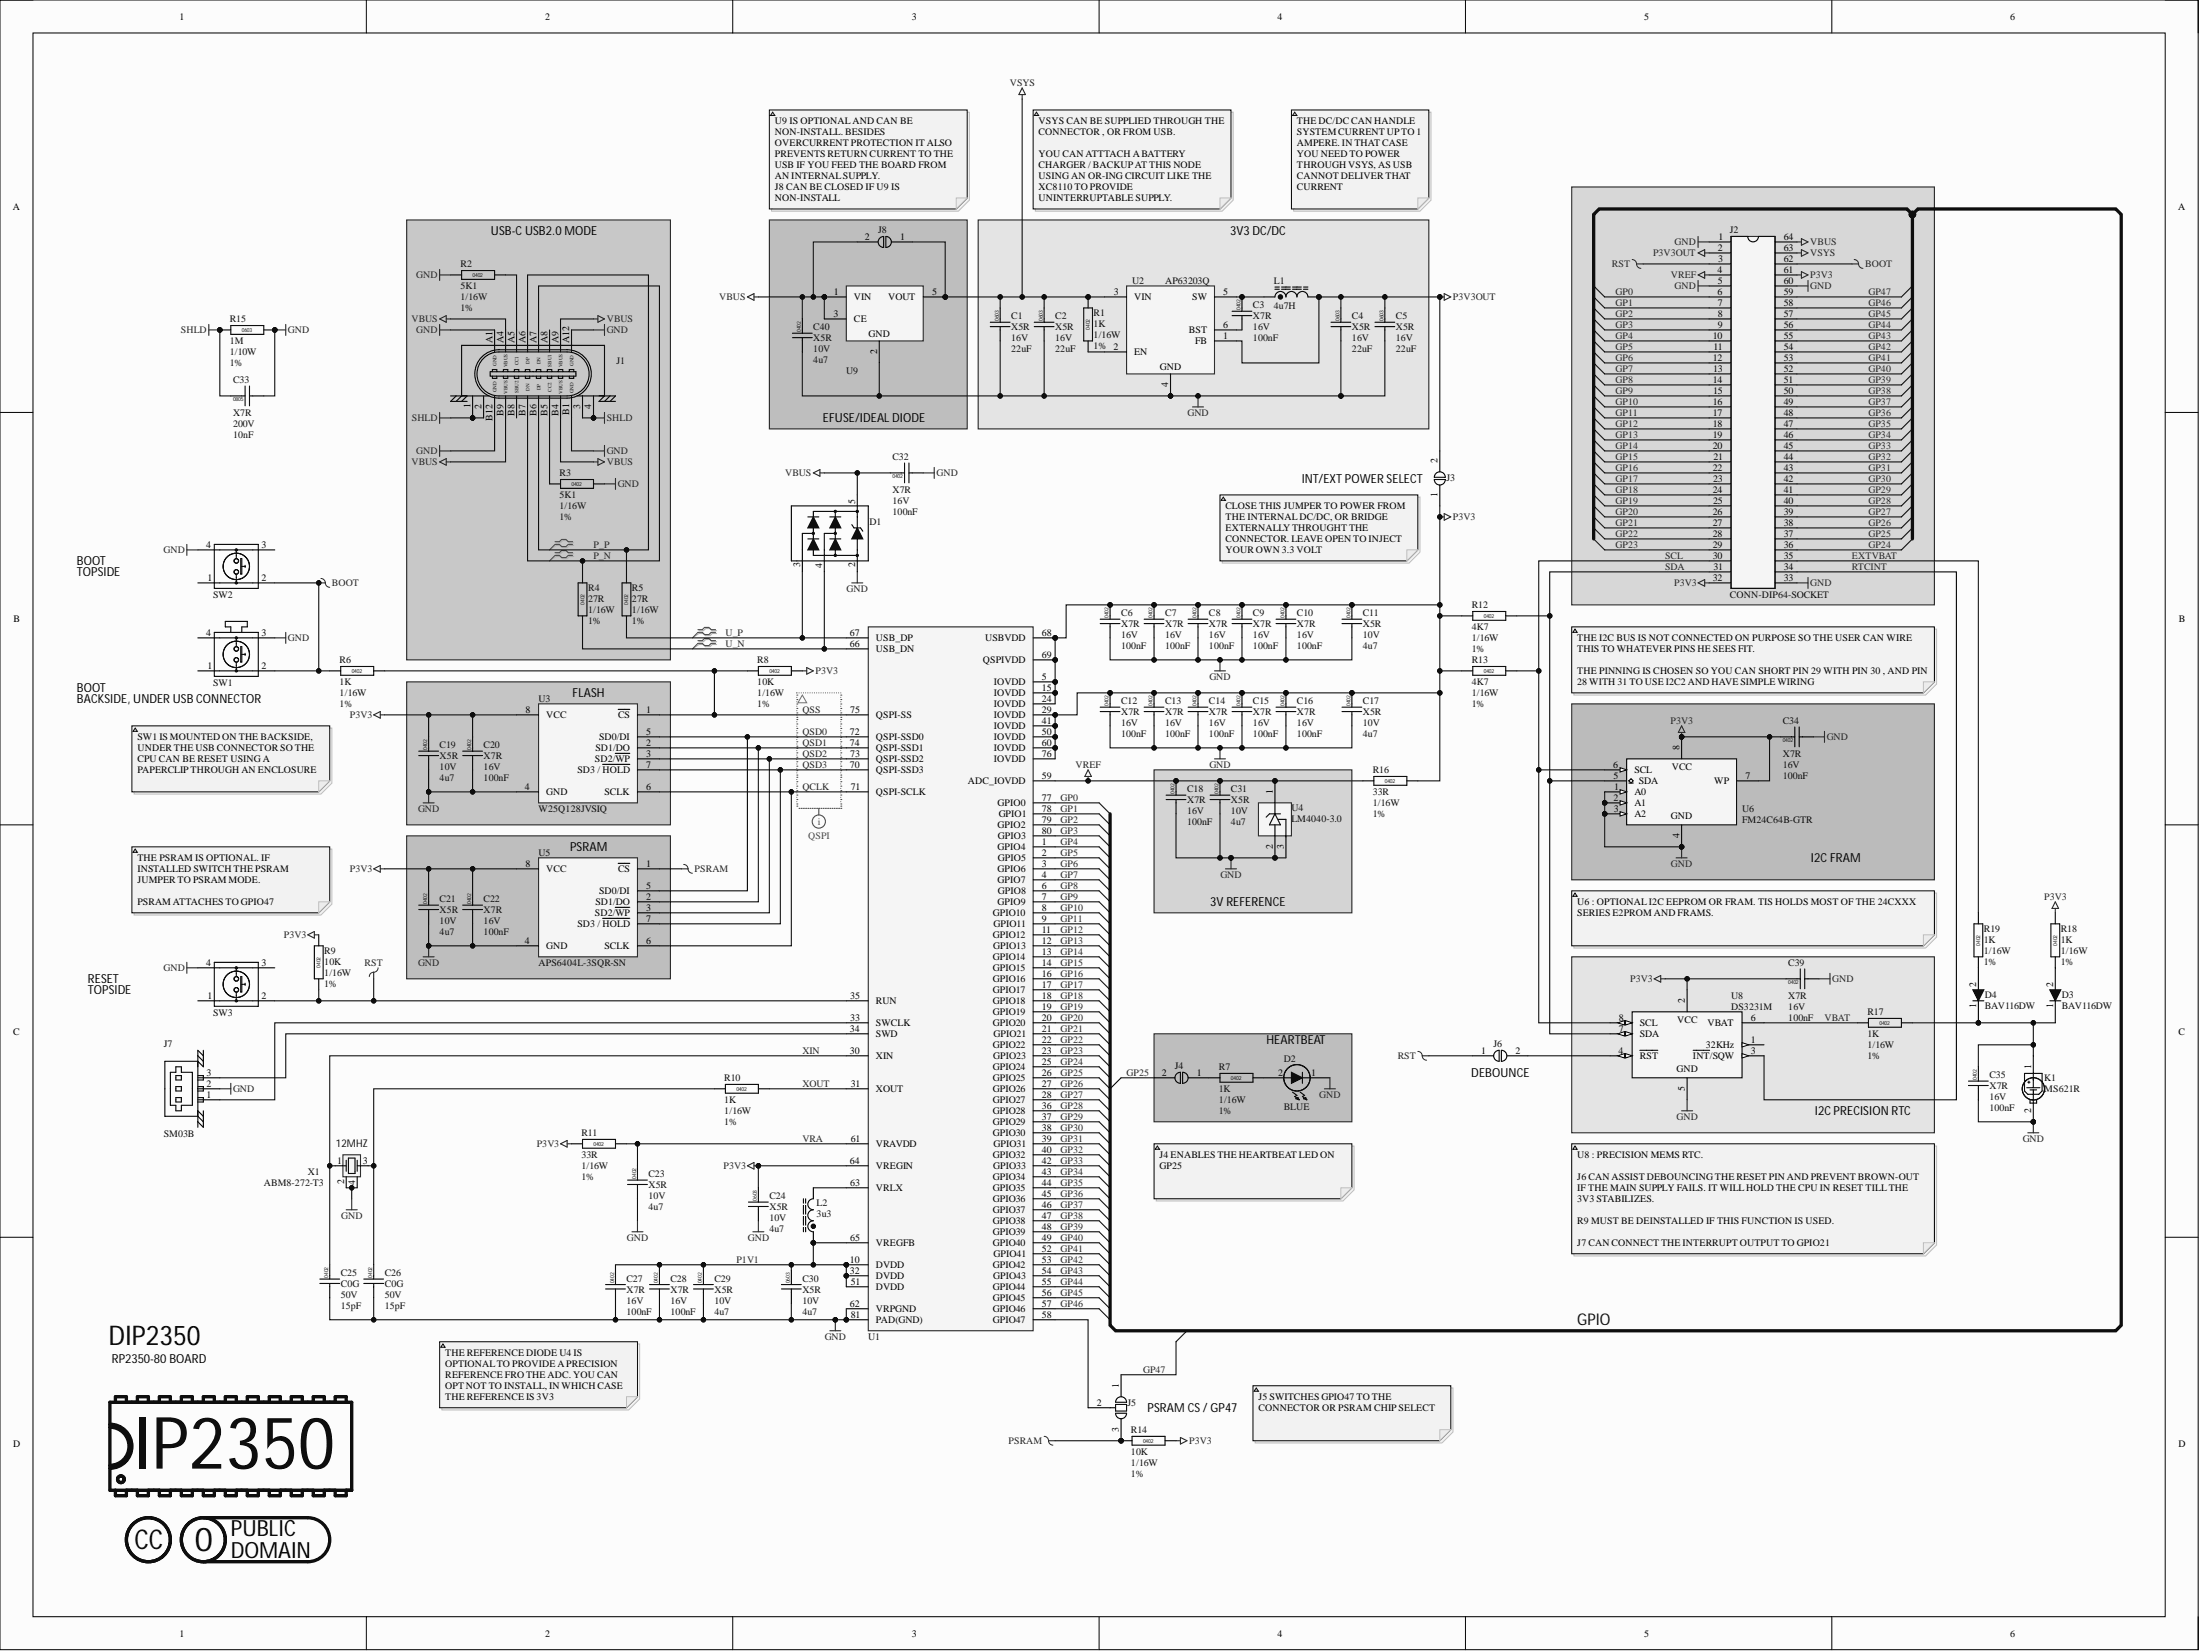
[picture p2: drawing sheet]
# Altium project DIP2350.PrjPcb
1 sheet, 85 parts. Net scope: global (net labels, ports and power ports of the same name join across sheets).
Board file: DIP2350.PcbDoc

## Sheet DIP2350.SchDoc
size C; SheetNumber: 1; SheetTotal: 1

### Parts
C1  Dielectric: X5R  Voltage: 16V  Capacitance: 22uF  [CAPC0603]  (hidden comment: CAP0603)
C2  Dielectric: X5R  Voltage: 16V  Capacitance: 22uF  [CAPC0603]  (hidden comment: CAP0603)
C3  Dielectric: X7R  Voltage: 16V  Capacitance: 100nF  [CAPC0402]  (hidden comment: CAP0402)
C4  Dielectric: X5R  Voltage: 16V  Capacitance: 22uF  [CAPC0603]  (hidden comment: CAP0603)
C5  Dielectric: X5R  Voltage: 16V  Capacitance: 22uF  [CAPC0603]  (hidden comment: CAP0603)
C6  Dielectric: X7R  Voltage: 16V  Capacitance: 100nF  [CAPC0402]  (hidden comment: CAP0402)
C7  Dielectric: X7R  Voltage: 16V  Capacitance: 100nF  [CAPC0402]  (hidden comment: CAP0402)
C8  Dielectric: X7R  Voltage: 16V  Capacitance: 100nF  [CAPC0402]  (hidden comment: CAP0402)
C9  Dielectric: X7R  Voltage: 16V  Capacitance: 100nF  [CAPC0402]  (hidden comment: CAP0402)
C10  Dielectric: X7R  Voltage: 16V  Capacitance: 100nF  [CAPC0402]  (hidden comment: CAP0402)
C11  Dielectric: X5R  Voltage: 10V  Capacitance: 4u7  [CAPC0402]  (hidden comment: CAP0402)
C12  Dielectric: X7R  Voltage: 16V  Capacitance: 100nF  [CAPC0402]  (hidden comment: CAP0402)
C13  Dielectric: X7R  Voltage: 16V  Capacitance: 100nF  [CAPC0402]  (hidden comment: CAP0402)
C14  Dielectric: X7R  Voltage: 16V  Capacitance: 100nF  [CAPC0402]  (hidden comment: CAP0402)
C15  Dielectric: X7R  Voltage: 16V  Capacitance: 100nF  [CAPC0402]  (hidden comment: CAP0402)
C16  Dielectric: X7R  Voltage: 16V  Capacitance: 100nF  [CAPC0402]  (hidden comment: CAP0402)
C17  Dielectric: X5R  Voltage: 10V  Capacitance: 4u7  [CAPC0402]  (hidden comment: CAP0402)
C18  Dielectric: X7R  Voltage: 16V  Capacitance: 100nF  [CAPC0402]  (hidden comment: CAP0402)
C19  Dielectric: X5R  Voltage: 10V  Capacitance: 4u7  [CAPC0402]  (hidden comment: CAP0402)
C20  Dielectric: X7R  Voltage: 16V  Capacitance: 100nF  [CAPC0402]  (hidden comment: CAP0402)
C21  Dielectric: X5R  Voltage: 10V  Capacitance: 4u7  [CAPC0402]  (hidden comment: CAP0402)
C22  Dielectric: X7R  Voltage: 16V  Capacitance: 100nF  [CAPC0402]  (hidden comment: CAP0402)
C23  Dielectric: X5R  Voltage: 10V  Capacitance: 4u7  [CAPC0402]  (hidden comment: CAP0402)
C24  Dielectric: X5R  Voltage: 10V  Capacitance: 4u7  [CAPC0603]  (hidden comment: CAP0603)
C25  Dielectric: C0G  Voltage: 50V  Capacitance: 15pF  [CAPC0402]  (hidden comment: CAP0603)
C26  Dielectric: C0G  Voltage: 50V  Capacitance: 15pF  [CAPC0402]  (hidden comment: CAP0603)
C27  Dielectric: X7R  Voltage: 16V  Capacitance: 100nF  [CAPC0402]  (hidden comment: CAP0402)
C28  Dielectric: X7R  Voltage: 16V  Capacitance: 100nF  [CAPC0402]  (hidden comment: CAP0402)
C29  Dielectric: X5R  Voltage: 10V  Capacitance: 4u7  [CAPC0402]  (hidden comment: CAP0402)
C30  Dielectric: X5R  Voltage: 10V  Capacitance: 4u7  [CAPC0603]  (hidden comment: CAP0603)
C31  Dielectric: X5R  Voltage: 10V  Capacitance: 4u7  [CAPC0402]  (hidden comment: CAP0402)
C32  Dielectric: X7R  Voltage: 16V  Capacitance: 100nF  [CAPC0402]  (hidden comment: CAP0402)
C33  Dielectric: X7R  Voltage: 200V  Capacitance: 10nF  [CAPC0805]  (hidden comment: CAP0805)
C34  Dielectric: X7R  Voltage: 16V  Capacitance: 100nF  [CAPC0402]  (hidden comment: CAP0402)
C35  Dielectric: X7R  Voltage: 16V  Capacitance: 100nF  [CAPC0402]  (hidden comment: CAP0402)
C39  Dielectric: X7R  Voltage: 16V  Capacitance: 100nF  [CAPC0402]  (hidden comment: CAP0402)
C40  Dielectric: X5R  Voltage: 10V  Capacitance: 4u7  [CAPC0402]  (hidden comment: CAP0402)
D1  TVS-WURTH-824011  [SOT23-5]  (value not drawn)
D2  BLUE  [LED-0603-BLUE]
D3  BAV116DW  [SOD323]
D4  BAV116DW  [SOD323]
J1  CONN-USBC-USB2-HOR  [CONN-GCT-USB4085]  (value not drawn)
J2  CONN-DIP64-SOCKET  [CONN-DIP64-SOCKET]  (no BOM)
J3  SOLDERPAD-2  [SOLDERPAD-2]  (value not drawn)  (no BOM)
J4  SOLDERPAD-2  [SOLDERPAD-2]  (value not drawn)  (no BOM)
J5  SOLDERPAD-3  [SOLDERPAD-3]  (value not drawn)  (no BOM)
J6  SOLDERPAD-2  [SOLDERPAD-2]  (value not drawn)  (no BOM)
J7  SM03B  [CONN-JST-SM03B-SRSS-TB]
J8  SOLDERPAD-2  [SOLDERPAD-2]  (value not drawn)  (no BOM)
K1  MS621R  [BAT-SEIKO-MS621R]
L1  value 4u7H  [IND-ABRACON-ASPI-3012S-3R9N-T]  (hidden comment: 4.7uH)
L2  value 3u3  [IND-ABRACON-B201610S3R3-101-T]  (hidden comment: AOTA-B201610S3R3-101-T)
LOGO1  LOGO-LICENSE-CC0-PUBLIC  [LOGO-LICENSE-CC0-PUBLIC]  (value not drawn)  (no BOM)
LOGO2  LOGO-LICENSE-CC  [LOGO-LICENSE-CC]  (value not drawn)  (no BOM)
R1  value 1K  Power: 1/16W  Tolerance: 1%  [RESC0402]  (hidden comment: RESC0402)
R2  value 5K1  Power: 1/16W  Tolerance: 1%  [RESC0402]  (hidden comment: RESC0402)
R3  value 5K1  Power: 1/16W  Tolerance: 1%  [RESC0402]  (hidden comment: RESC0402)
R4  value 27R  Power: 1/16W  Tolerance: 1%  [RESC0402]  (hidden comment: RESC0402)
R5  value 27R  Power: 1/16W  Tolerance: 1%  [RESC0402]  (hidden comment: RESC0402)
R6  value 1K  Power: 1/16W  Tolerance: 1%  [RESC0402]  (hidden comment: RESC0402)
R7  value 1K  Power: 1/16W  Tolerance: 1%  [RESC0402]  (hidden comment: RESC0402)
R8  value 10K  Power: 1/16W  Tolerance: 1%  [RESC0402]  (hidden comment: RESC0402)
R9  value 10K  Power: 1/16W  Tolerance: 1%  [RESC0402]  (hidden comment: RESC0402)
R10  value 1K  Power: 1/16W  Tolerance: 1%  [RESC0402]  (hidden comment: RESC0402)
R11  value 33R  Power: 1/16W  Tolerance: 1%  [RESC0402]  (hidden comment: RESC0402)
R12  value 4K7  Power: 1/16W  Tolerance: 1%  [RESC0402]  (hidden comment: RESC0402)
R13  value 4K7  Power: 1/16W  Tolerance: 1%  [RESC0402]  (hidden comment: RESC0402)
R14  value 10K  Power: 1/16W  Tolerance: 1%  [RESC0402]  (hidden comment: RESC0402)
R15  value 1M  Power: 1/10W  Tolerance: 1%  [RESC0603]  (hidden comment: RESC0603)
R16  value 33R  Power: 1/16W  Tolerance: 1%  [RESC0402]  (hidden comment: RESC0402)
R17  value 1K  Power: 1/16W  Tolerance: 1%  [RESC0402]  (hidden comment: RESC0402)
R18  value 1K  Power: 1/16W  Tolerance: 1%  [RESC0402]  (hidden comment: RESC0402)
R19  value 1K  Power: 1/16W  Tolerance: 1%  [RESC0402]  (hidden comment: RESC0402)
SW1  SWITCH-E-SWITCH-TL1016  [SWITCH-ESWITCH-TL1016]  (value not drawn)
SW2  SWITCH-PANASONIC-EVP-AA202K  [SWITCH-PANASONIC-EVP-AA202K]  (value not drawn)
SW3  SWITCH-PANASONIC-EVP-AA202K  [SWITCH-PANASONIC-EVP-AA202K]  (value not drawn)
U1  IC-RP2350-DIP64  [QFN40P1000X1000X90_HS-81N]  (value not drawn)
U2  AP63203Q  [SOT23-6]
U3  W25Q128JVSIQ  [SO127P790-8N]
U4  LM4040-3.0  [SOT23]
U5  APS6404L-3SQR-SN  [SO127P600-8N]
U6  FM24C64B-GTR  [SO127P600-8N]
U8  DS3231M  [SO127P600-8N]
U9  XC8110  [SOT23-5]  (value not drawn)
X1  ABM8-272-T3  [XTAL-ABRACON-ABM8-272-T3]

### Blocks framed on the sheet
USB-C USB2.0 MODE: J1 R2-R5
EFUSE/IDEAL DIODE: C40 J8 U9
3V3 DC/DC: C1-C5 L1 R1 U2
FLASH: C19 C20 U3
I2C FRAM: C34 U6
3V REFERENCE: C18 C31 U4
PSRAM: C21 C22 U5
I2C PRECISION RTC: C39 R17 U8
HEARTBEAT: D2 J4 R7

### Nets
BOOT: J2.62 R6.1 SW1.2 SW2.2
GND: C1.2 C2.2 C4.2 C5.2 C6.2 C7.2 C8.2 C9.2 C10.2 C11.2 C12.2 C13.2 C14.2 C15.2 C16.2 C17.2 C18.2 C19.2 C20.2 C21.2 C22.2 C23.2 C24.2 C25.2 C26.2 C27.2 C28.2 C29.2 C30.2 C31.2 C32.2 C33.2 C34.2 C35.2 C39.2 C40.2 D1.2(A) D2.1(A) J1.A1 J1.A12 J1.B1 J1.B12 J2.1 J2.5 J2.33 J2.60 J7.2 K1.2(-) R2.2 R3.2 R15.2 SW1.3 SW2.4 SW3.4 U1.62(VRPGND) U1.81(PAD(GND)) U2.4(GND) U3.4(GND) U4.2 U4.3 U5.4(GND) U6.1(A0) U6.2(A1) U6.3(A2) U6.4(GND) U8.5(GND) U9.2(GND) X1.2 X1.4
P3V3: C6.1 C7.1 C8.1 C9.1 C10.1 C11.1 C12.1 C13.1 C14.1 C15.1 C16.1 C17.1 C19.1 C20.1 C21.1 C22.1 C24.1 C34.1 C39.1 J2.32 J2.61 J3.1 R8.2 R9.2 R11.1 R12.1 R13.1 R14.2 R16.2 R18.2 U1.5(IOVDD) U1.15(IOVDD) U1.24(IOVDD) U1.29(IOVDD) U1.41(IOVDD) U1.50(IOVDD) U1.60(IOVDD) U1.64(VREGIN) U1.68(USBVDD) U1.69(QSPIVDD) U1.76(IOVDD) U3.8(VCC) U5.8(VCC) U6.7(WP) U6.8(VCC) U8.2(VCC)
P3V3OUT: C4.1 C5.1 J2.2 J3.2 L1.2 U2.1(FB)
PSRAM: J5.3 R14.1 U5.1(~{CS})
RST: J2.3 J6.1 R9.1 SW3.2 U1.35(RUN)
SHLD: C33.1 J1.1 J1.2 J1.3 J1.4 R15.1
VBUS: C32.1 C40.1 D1.5(A) J1.A4 J1.A9 J1.B4 J1.B9 J2.64 J8.2 U9.1(VIN) U9.3(CE)
VREF: C18.1 C31.1 J2.4 R16.1 U1.59(ADC_IOVDD) U4.1
VSYS: C1.1 C2.1 J2.63 J8.1 R1.2 U2.3(VIN) U9.5(VOUT)
EXTVBAT: J2.35 R19.2
GP0: J2.6 U1.77(GPIO0)
GP1: J2.7 U1.78(GPIO1)
GP2: J2.8 U1.79(GPIO2)
GP3: J2.9 U1.80(GPIO3)
GP4: J2.10 U1.1(GPIO4)
GP5: J2.11 U1.2(GPIO5)
GP6: J2.12 U1.3(GPIO6)
GP7: J2.13 U1.4(GPIO7)
GP8: J2.14 U1.6(GPIO8)
GP9: J2.15 U1.7(GPIO9)
GP10: J2.16 U1.8(GPIO10)
GP11: J2.17 U1.9(GPIO11)
GP12: J2.18 U1.11(GPIO12)
GP13: J2.19 U1.12(GPIO13)
GP14: J2.20 U1.13(GPIO14)
GP15: J2.21 U1.14(GPIO15)
GP16: J2.22 U1.16(GPIO16)
GP17: J2.23 U1.17(GPIO17)
GP18: J2.24 U1.18(GPIO18)
GP19: J2.25 U1.19(GPIO19)
GP20: J2.26 U1.20(GPIO20)
GP21: J2.27 U1.21(GPIO21)
GP22: J2.28 U1.22(GPIO22)
GP23: J2.29 U1.23(GPIO23)
GP24: J2.36 U1.25(GPIO24)
GP25: J2.37 J4.2 U1.26(GPIO25)
GP26: J2.38 U1.27(GPIO26)
GP27: J2.39 U1.28(GPIO27)
GP28: J2.40 U1.36(GPIO28)
GP29: J2.41 U1.37(GPIO29)
GP30: J2.42 U1.38(GPIO30)
GP31: J2.43 U1.39(GPIO31)
GP32: J2.44 U1.40(GPIO32)
GP33: J2.45 U1.42(GPIO33)
GP34: J2.46 U1.43(GPIO34)
GP35: J2.47 U1.44(GPIO35)
GP36: J2.48 U1.45(GPIO36)
GP37: J2.49 U1.46(GPIO37)
GP38: J2.50 U1.47(GPIO38)
GP39: J2.51 U1.48(GPIO39)
GP40: J2.52 U1.49(GPIO40)
GP41: J2.53 U1.52(GPIO41)
GP42: J2.54 U1.53(GPIO42)
GP43: J2.55 U1.54(GPIO43)
GP44: J2.56 U1.55(GPIO44)
GP45: J2.57 U1.56(GPIO45)
GP46: J2.58 U1.57(GPIO46)
GP47: J2.59 J5.1
P1V1: C27.1 C28.1 C29.1 C30.1 L2.1 U1.10(DVDD) U1.32(DVDD) U1.51(DVDD) U1.65(VREGFB)
P_N: J1.A7 J1.B7 R4.1
P_P: J1.A6 J1.B6 R5.1
QCLK: U1.71(QSPI-SCLK) U3.6(SCLK) U5.6(SCLK)
QSD0: U1.72(QSPI-SSD0) U3.5(SD0/DI) U5.5(SD0/DI)
QSD1: U1.74(QSPI-SSD1) U3.2(SD1/DO) U5.2(SD1/DO)
QSD2: U1.73(QSPI-SSD2) U3.3(SD2/~{WP}) U5.3(SD2/~{WP})
QSD3: U1.70(QSPI-SSD3) U3.7(SD3_/_~{HOLD}) U5.7(SD3_/_~{HOLD})
QSS: R6.2 R8.1 U1.75(QSPI-SS) U3.1(~{CS})
RTCINT: J2.34 U8.3(~{INT}/SQW)
SCL: J2.30 R13.2 U6.6(SCL) U8.8(SCL)
SDA: J2.31 R12.2 U6.5(SDA) U8.7(SDA)
U_N: D1.4(A) R4.2 U1.66(USB_DN)
U_P: D1.3(A) R5.2 U1.67(USB_DP)
VBAT: R17.1 U8.6(VBAT)
VRA: C23.1 R11.2 U1.61(VRAVDD)
XIN: C25.1 U1.30(XIN) X1.1
XOUT: R10.2 U1.31(XOUT)
NetC3_1: C3.1 L1.1 U2.5(SW)
NetC3_2: C3.2 U2.6(BST)
NetC26_1: C26.1 R10.1 X1.3
NetC35_1: C35.1 D3.1(K) D4.1(K) K1.1(+) R17.2
NetD2_2: D2.2(K) R7.2
NetD3_2: D3.2(A) R18.1
NetD4_2: D4.2(A) R19.1
NetJ1_A5: J1.A5 R2.1
NetJ1_B5: J1.B5 R3.1
NetJ4_1: J4.1 R7.1
NetJ5_2: J5.2 U1.58(GPIO47)
NetJ6_2: J6.2 U8.4(~{RST})
NetJ7_1: J7.1 U1.33(SWCLK)
NetJ7_3: J7.3 U1.34(SWD)
NetL2_2: L2.2 U1.63(VRLX)
NetR1_1: R1.1 U2.2(EN)

Not connected (* = marked no-connect by the designer): J1 A8 B8; SW1 1 4; SW2 1 3; SW3 1 3; U8 1(32KHz)

### Layout directives
net class QSPI; rule Matched Net Lengths [Delay Tolerance = 50ps]; rule Length Constraint [Min Delay = 0ps    Max Delay = 500ps]: QCLK, QSD0, QSD1, QSD2, QSD3, QSS
differential pair; differential pair class USB; net class USB: P_N, P_P, U_N, U_P

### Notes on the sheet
- (near J8) U9 IS OPTIONAL AND CAN BE NON-INSTALL. BESIDES OVERCURRENT PROTECTION IT ALSO PREVENTS RETURN CURRENT TO THE USB IF YOU FEED THE BOARD FROM AN INTERNAL SUPPLY.
  J8 CAN BE CLOSED IF U9 IS NON-INSTALL
- VSYS CAN BE SUPPLIED THROUGH THE CONNECTOR , OR FROM USB.
  YOU CAN ATTTACH A BATTERY CHARGER / BACKUP AT THIS NODE USING AN OR-ING CIRCUIT LIKE THE XC8110 TO PROVIDE UNINTERRUPTABLE SUPPLY.
- THE DC/DC CAN HANDLE SYSTEM CURRENT UP TO 1 AMPERE. IN THAT CASE YOU NEED TO POWER THROUGH VSYS, AS USB CANNOT DELIVER THAT CURRENT
- (near J3) INT/EXT POWER SELECT
- BOOT
- TOPSIDE
- (near J3) CLOSE THIS JUMPER TO POWER FROM THE INTERNAL DC/DC, OR BRIDGE EXTERNALLY THROUGHT THE CONNECTOR. LEAVE OPEN TO INJECT YOUR OWN 3.3 VOLT
- (near SW1) BACKSIDE, UNDER USB CONNECTOR
- THE I2C BUS IS NOT CONNECTED ON PURPOSE SO THE USER CAN WIRE THIS TO WHATEVER PINS HE SEES FIT.
  THE PINNING IS CHOSEN SO YOU CAN SHORT PIN 29 WITH PIN 30 , AND PIN 28 WITH 31 TO USE I2C2 AND HAVE SIMPLE WIRING
- SW1 IS MOUNTED ON THE BACKSIDE, UNDER THE USB CONNECTOR SO THE CPU CAN BE RESET USING A PAPERCLIP THROUGH AN ENCLOSURE
- (near R9) THE PSRAM IS OPTIONAL. IF INSTALLED SWITCH THE PSRAM JUMPER TO PSRAM MODE.
  PSRAM ATTACHES TO GPIO47
- U6 : OPTIONAL I2C EEPROM OR FRAM. TIS HOLDS MOST OF THE 24CXXX SERIES E2PROM AND FRAMS.
- RESET
- (near J6) DEBOUNCE
- (near X1) 12MHZ
- J4 ENABLES THE HEARTBEAT LED ON GP25
- U8 : PRECISION MEMS RTC.
  J6 CAN ASSIST DEBOUNCING THE RESET PIN AND PREVENT BROWN-OUT IF THE MAIN SUPPLY FAILS. IT WILL HOLD THE CPU IN RESET TILL THE 3V3 STABILIZES.
  R9 MUST BE DEINSTALLED IF THIS FUNCTION IS USED.
  J7 CAN CONNECT THE INTERRUPT OUTPUT TO GPIO21
- DIP2350
- GPIO
- RP2350-80 BOARD
- IP2350
- THE REFERENCE DIODE U4 IS OPTIONAL TO PROVIDE A PRECISION REFERENCE FRO THE ADC. YOU CAN OPT NOT TO INSTALL, IN WHICH CASE THE REFERENCE IS 3V3
- PSRAM CS / GP47
- J5 SWITCHES GPIO47 TO THE CONNECTOR OR PSRAM CHIP SELECT
